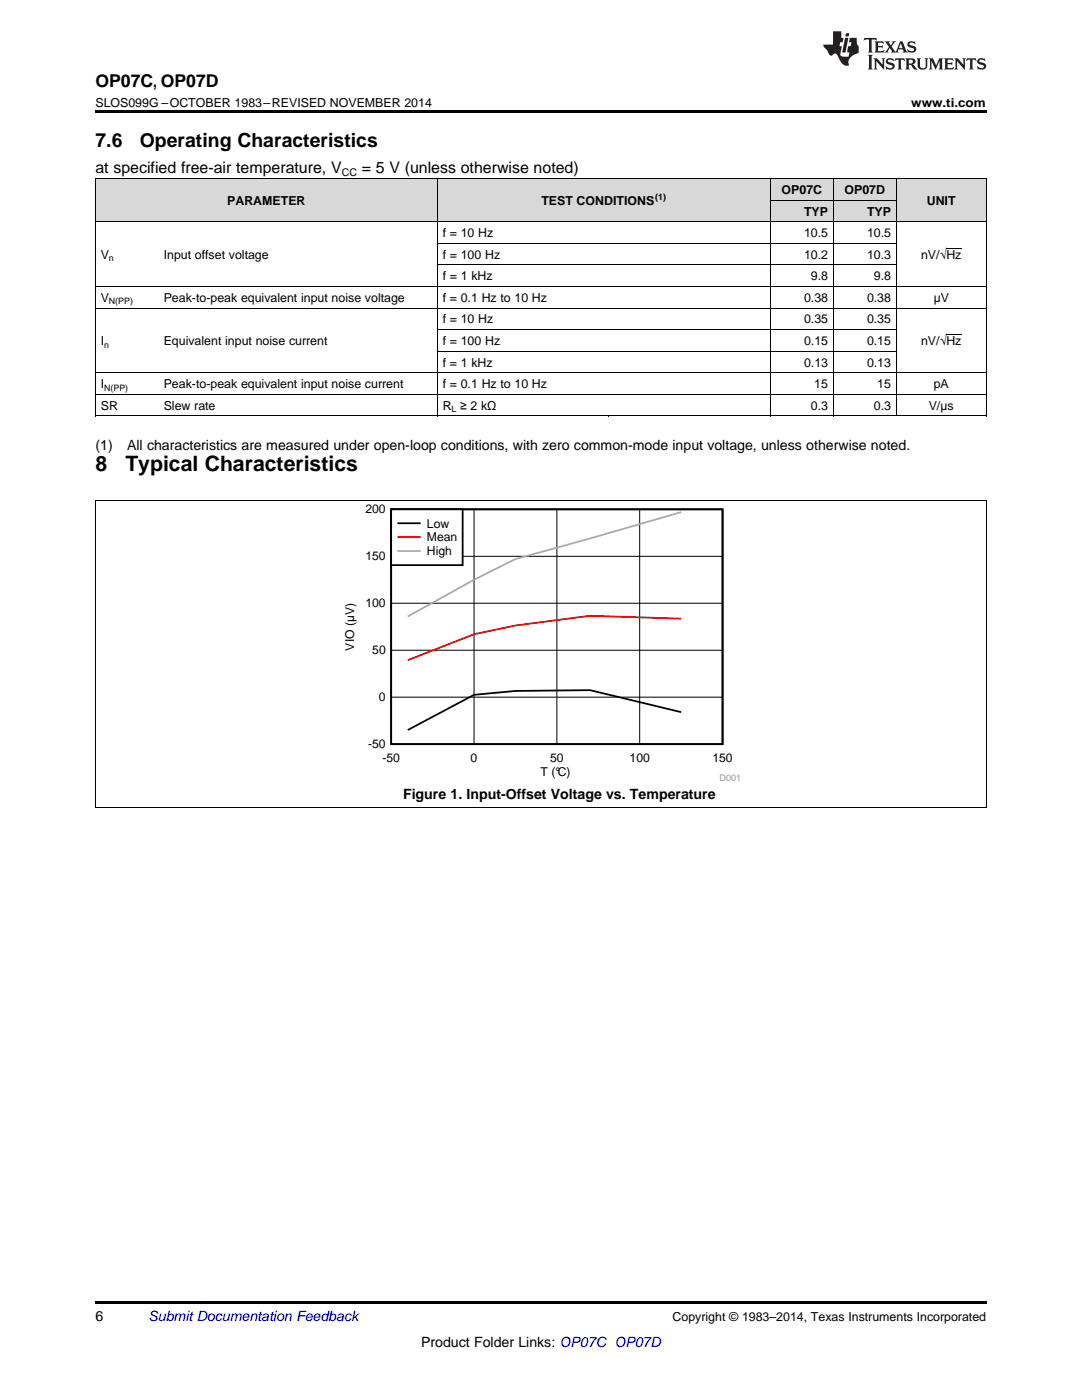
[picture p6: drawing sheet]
<svg xmlns="http://www.w3.org/2000/svg" width="216mm" height="279mm" viewBox="0 0 216 279" stroke-linecap="round" stroke-linejoin="round" font-family="sans-serif">
<g fill="#d8d8d8">
<path d="M19 35.7h12.6v8.6h-12.6z"/>
<path d="M31.6 35.7h55.7v8.6h-55.7z"/>
<path d="M87.3 35.7h34.1v8.6h-34.1z"/>
<path d="M121.4 35.7h32.3v8.6h-32.3z"/>
<path d="M153.7 40h12.6v4.3h-12.6z"/>
<path d="M166.3 40h12.6v4.3h-12.6z"/>
<path d="M178.9 35.7h17.9v8.6h-17.9z"/>
<path d="M153.7 35.7h12.6v4.3h-12.6z"/>
<path d="M166.3 35.7h12.6v4.3h-12.6z"/>
</g>
<path d="M19 161.2l.2 .1zM196.7 161.2l.1 .1zM19 259.7h177.8v.5h-177.8z" fill="#000"/>
<path d="M19.1 99.9v61.4M196.8 99.9v61.4M19 161.2h177.8" fill="none" stroke="#000" stroke-width=".2"/>
<path d="M68.4 100.7h79.1v55.3h-79.1z" fill-rule="evenodd" fill="#fff"/>
<path d="M78.1 101.6h66.1v46.9h-66.1zM135.9 142.1l-18.2-4.4-14.9 .2-8.2 .8-13.2 7" fill="none" stroke="#000" stroke-width=".35"/>
<path d="M78.1 111h66.1M94.6 101.6v46.9M111.1 101.6v46.9M127.6 101.6v46.9M78.1 139.1h66.1M78.1 129.8h66.1M78.1 120.4h66.1" fill="none" stroke="#000" stroke-width=".2"/>
<path d="M135.9 123.5l-18.2-.6-14.9 1.9-8.2 1.8-13.2 5.2" fill="none" stroke="#f00" stroke-width=".35"/>
<path d="M135.9 102.2l-33.1 9.4-8.2 4.1-13.2 7.3" fill="none" stroke="#aaa" stroke-width=".35"/>
<path d="M78.1 101.6h14.2v11.2h-14.2z" fill-rule="evenodd" fill="#fff"/>
<path d="M78.1 101.6h14.2v11.2h-14.2zM79.5 104.4h4.3" fill="none" stroke="#000" stroke-width=".35"/>
<path d="M79.5 107.2h4.3" fill="none" stroke="#f00" stroke-width=".35"/>
<path d="M79.5 110h4.3" fill="none" stroke="#aaa" stroke-width=".35"/>
<g fill="none" stroke="#000" stroke-width=".2">
<path d="M19 35.6h177.8M19.1 35.7v47.3M87.2 35.7v47.3M153.7 35.7v47.3M153.7 40h25.2M166.2 35.7v47.3M178.8 35.7v47.3M196.8 35.7v47.3M19 57.2h177.8M19 44.3h177.8M87.3 52.9h91.6M87.3 48.6h91.6"/>
<path d="M19 78.7h177.8M19 74.4h177.8M19 61.5h177.8M87.3 70.1h91.6M87.3 65.8h91.6M19 99.9h177.8M19 83h177.8"/>
</g>
<path d="M19 22h177.8v.5h-177.8zM19 83h.2zM87.2 83h.1zM121.3 83h.1zM153.6 83h.1zM166.2 83h.1zM196.7 83h.1z" fill="#000"/>
<g fill="#231f20">
<path d="M172.5 7.6l-.1 .5 .4-.2h.6v.1v2.1l-.2 .4h.9l-.2-.4v-2.1l.1-.1h.5l.5 .2-.2-.5zM174.5 8.3l.2 .3v1.5l-.2 .4h1.8l.2-.6a1.04 1.04 0 0 1-1.3 .2v-.7h.6l.3 .2v-.6l-.3 .2h-.6v-.6l.8-.1 .4 .3-.2-.5zM176.5 8.3l.9 1.1-.9 1.1h.8l-.2-.2 .4-.7 .5 .7-.2 .2h1.5l-.2-.2 .2-.4h.9l.1 .4-.2 .2h1l-.3-.3-.7-1.9h-.5l-.9 2-.8-1 .9-1h-.8l.1 .3-.4 .5-.3-.6 .1-.2zM179.7 8.6l.4 1h-.7zM181.3 8.4a.63 .63 0 0 0-.2 .7 .63 .63 0 0 0 .6 .4l.6 .2 .1 .2a.75 .75 0 0 1-.7 .4 .75 .75 0 0 1-.6-.5l.1 .7 .1-.1a1.11 1.11 0 0 0 1.5-.6 1.13 1.13 0 0 0-1.2-.8l-.1-.4a1.04 1.04 0 0 1 1.2 .2l-.2-.5-.2 .1-.4-.2zM173.2 10.9l.2 .4v2.2l-.2 .4h1l-.3-.4v-2.2l.3-.4zM174.3 11.6l.3 .4v1.5l-.3 .4h.8l-.2-.4v-1.3l1.5 1.7v-1.9l.2-.4h-.7l.2 .4v.9l-1.1-1.3zM177 11.8a.62 .62 0 0 0-.2 .7 .62 .62 0 0 0 .6 .4l.6 .1 .1 .3a.76 .76 0 0 1-.7 .3 .76 .76 0 0 1-.7-.4l.2 .7 .1-.1a1.11 1.11 0 0 0 1.5-.6 1.13 1.13 0 0 0-1.2-.8l-.1-.4a1.04 1.04 0 0 1 1.2 .2l-.2-.6-.2 .1-.5-.1zM178.7 11.6l-.2 .6a.61 .61 0 0 1 .8-.3v1.6l-.2 .4h.9l-.2-.4v-1.6a.63 .63 0 0 1 .7 .3l-.1-.6zM180.6 11.6l.3 .4v1.5l-.3 .4h1l-.2-.2-.1-.8 .6 .2a.76 .76 0 0 0 1.2 .7l-1-1a.58 .58 0 0 0 .6-.5 .58 .58 0 0 0-.5-.6zM181.4 11.9h.1a.45 .45 0 0 1 .5 .1 .45 .45 0 0 1 .1 .5l-.8 .2zM182.9 11.6l.2 .2a2.17 2.17 0 0 0 .3 1.9 .99 .99 0 0 0 1.6-.6v-1.1l.2-.4h-.7l.2 .2a1.92 1.92 0 0 1-.2 1.8 .6 .6 0 0 1-.9-.5v-1.1l.2-.4zM185.4 11.6l.2 .4v1.5l-.2 .4h.7l-.2-.4v-1.4l.8 1.8 .8-1.8v1.4l-.2 .4h.9l-.2-.4v-1.5l.2-.4h-.8l-.6 1.5-.6-1.5zM188.4 11.6l.2 .4v1.5l-.2 .4h1.8l.1-.6a1.04 1.04 0 0 1-1.2 .1v-.6h.5l.4 .2v-.6l-.4 .2h-.5v-.7h.8l.3 .3-.1-.6zM190.5 11.6l.2 .4v1.5l-.2 .4h.7l-.2-.4v-1.3l1.5 1.7v-1.9l.2-.4h-.7l.2 .4v.9l-1.1-1.3zM192.9 11.6l-.1 .6a.61 .61 0 0 1 .7-.3l.1 1.6-.3 .4h1l-.3-.4 .1-1.6a.63 .63 0 0 1 .7 .3l-.1-.6zM195.2 11.8a.62 .62 0 0 0-.2 .7 .62 .62 0 0 0 .6 .4l.6 .1 .1 .3a.76 .76 0 0 1-.7 .3 .76 .76 0 0 1-.6-.4l.1 .7 .1-.1a1.11 1.11 0 0 0 1.6-.6 1.13 1.13 0 0 0-1.3-.8l-.1-.4a1.04 1.04 0 0 1 1.2 .2l-.1-.6-.2 .1-.5-.1z"/>
<path d="M166.2 6.3v2.6h-1.9v.4l.8 .9a.91 .91 0 0 0 1 .8 .56 .56 0 0 1 .5-.3 .56 .56 0 0 1 .5 .3l.4 .8a1.53 1.53 0 0 0 1.9 1.2 1.54 1.54 0 0 1 1-2.1l.9-.3v-1.4a1.52 1.52 0 0 1-.4-1.6h-1.3l-.2 .8h.5l-.2 .8h-.5l-.1 1v.2l.4 .1-.2 .8a1.93 1.93 0 0 1-1.6-.3l.3-1.8h-.5l.2-.8h.4l.2-.8h-.4v-1.3zM168.6 7.6l-.6 2.9h.7l.6-2.9zM168.8 6.6l-.1 .7h.6l.2-.7z"/>
</g>
<path d="M188.8 49.5h3M188.8 66.7h3" fill="none" stroke="#000" stroke-width=".2"/>
<g font-size="4.2">
<text x="19" y="93.9">8</text>
<text x="25" y="93.9">Typical Characteristics</text>
</g>
<g font-size="3.9">
<text x="19" y="29.3">7.6</text>
<text x="27.9" y="29.3">Operating Characteristics</text>
</g>
<text font-size="3.5" x="19" y="17.3">OP07C, OP07D</text>
<g font-size="3.2">
<text x="19" y="34.4">at specified free-air temperature, V</text>
<text x="72.2" y="34.4">= 5 V (unless otherwise noted)</text>
</g>
<g font-size="2.8">
<text x="19" y="89.7">(1)</text>
<text x="25.4" y="89.7">All characteristics are measured under open-loop conditions, with zero common-mode input voltage, unless otherwise noted.</text>
<text x="80.4" y="159.5">Figure 1. Input-Offset Voltage vs. Temperature</text>
<text x="19" y="263.6">6</text>
<text x="84" y="268.9">Product Folder Links: OP07C OP07D</text>
</g>
<text font-size="2.8" fill="#0000c8" x="29.6" y="263.6">Submit Documentation Feedback</text>
<g font-size="2.5">
<text x="19" y="21.4">SLOS099G –OCTOBER 1983–REVISED NOVEMBER 2014</text>
<text x="181.8" y="21.4">www.ti.com</text>
<text x="45.3" y="40.9">PARAMETER</text>
<text x="108" y="40.9">TEST CONDITIONS</text>
<text x="156" y="38.7">OP07C</text>
<text x="168.5" y="38.7">OP07D</text>
<text x="184.9" y="40.9">UNIT</text>
<text x="88.3" y="47.3">f = 10 Hz</text>
<text x="160.4" y="43">TYP</text>
<text x="160.4" y="47.3">10.5</text>
<text x="173" y="43">TYP</text>
<text x="173" y="47.3">10.5</text>
<text x="20.1" y="51.6">V</text>
<text x="32.7" y="51.6">Input offset voltage</text>
<text x="88.3" y="51.6">f = 100 Hz</text>
<text x="160.4" y="51.6">10.2</text>
<text x="173" y="51.6">10.3</text>
<text x="183.8" y="51.6">nV/√Hz</text>
<text x="88.3" y="56">f = 1 kHz</text>
<text x="161.8" y="56">9.8</text>
<text x="174.4" y="56">9.8</text>
<text x="20.1" y="60.3">V</text>
<text x="32.7" y="60.3">Peak-to-peak equivalent input noise voltage</text>
<text x="88.3" y="60.3">f = 0.1 Hz to 10 Hz</text>
<text x="88.3" y="64.6">f = 10 Hz</text>
<text x="160.4" y="60.3">0.38</text>
<text x="160.4" y="64.6">0.35</text>
<text x="173" y="60.3">0.38</text>
<text x="173" y="64.6">0.35</text>
<text x="186.3" y="60.3">µV</text>
<text x="20.1" y="68.9">I</text>
<text x="32.7" y="68.9">Equivalent input noise current</text>
<text x="88.3" y="68.9">f = 100 Hz</text>
<text x="160.4" y="68.9">0.15</text>
<text x="173" y="68.9">0.15</text>
<text x="183.8" y="68.9">nV/√Hz</text>
<text x="20.1" y="77.5">I</text>
<text x="32.7" y="77.5">Peak-to-peak equivalent input noise current</text>
<text x="88.3" y="73.2">f = 1 kHz</text>
<text x="88.3" y="77.5">f = 0.1 Hz to 10 Hz</text>
<text x="160.4" y="73.2">0.13</text>
<text x="162.5" y="77.5">15</text>
<text x="173" y="73.2">0.13</text>
<text x="175" y="77.5">15</text>
<text x="186.3" y="77.5">pA</text>
<text x="20.1" y="81.8">SR</text>
<text x="32.7" y="81.8">Slew rate</text>
<text x="88.3" y="81.8">R ≥ 2 kΩ</text>
<text x="161.8" y="81.8">0.3</text>
<text x="174.4" y="81.8">0.3</text>
<text x="185.3" y="81.8">V/µs</text>
<text x="134.2" y="263.6">Copyright © 1983–2014, Texas Instruments Incorporated</text>
</g>
<g font-size="2.4">
<text x="72.9" y="102.4">200</text>
<text x="85.2" y="105.3">Low</text>
<text x="72.9" y="111.8">150</text>
<text x="85.2" y="108">Mean</text>
<text x="85.2" y="110.8">High</text>
<text x="72.9" y="121.2">100</text>
<text x="70.7" y="129.8" transform="rotate(-90 70.7 129.8)">VIO (µV)</text>
<text x="74.3" y="130.6">50</text>
<text x="75.6" y="139.9">0</text>
<text x="73.5" y="149.3">-50</text>
<text x="76.3" y="152.1">-50</text>
<text x="93.9" y="152.1">0</text>
<text x="107.9" y="154.9">T (°C)</text>
<text x="109.8" y="152.1">50</text>
<text x="125.6" y="152.1">100</text>
<text x="142.2" y="152.1">150</text>
</g>
<text font-size="2.1" x="68.2" y="35.1">CC</text>
<g font-size="1.8">
<text x="130.8" y="39.9">(1)</text>
<text x="21.7" y="52.1">n</text>
<text x="21.7" y="60.7">N(PP)</text>
<text x="20.8" y="69.4">n</text>
<text x="20.8" y="78">N(PP)</text>
<text x="90.1" y="82.3">L</text>
</g>
<text font-size="1.8" fill="#999" x="143.6" y="155.9">D001</text>
</svg>
